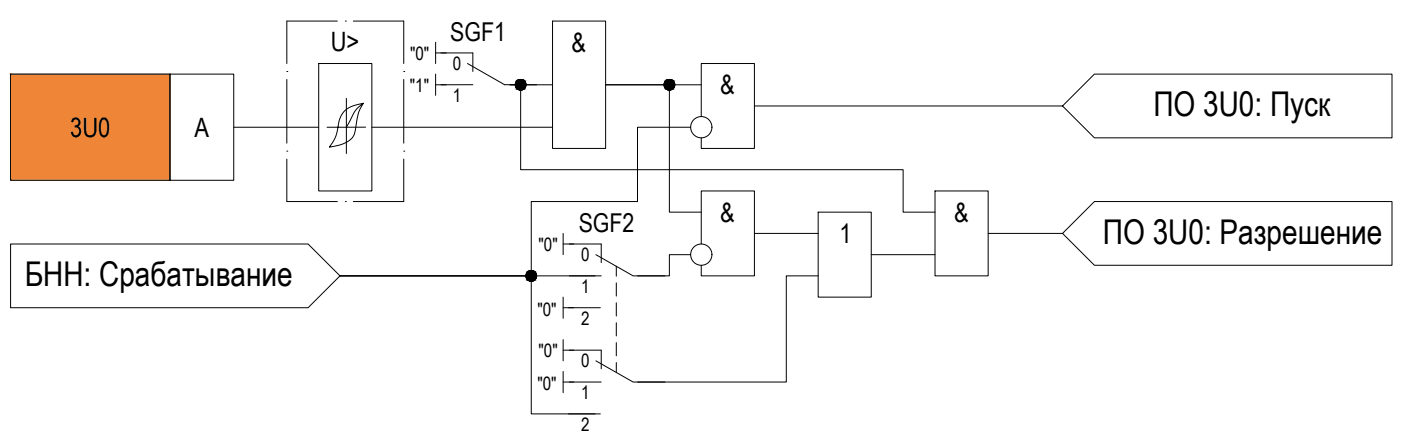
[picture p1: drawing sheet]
<svg xmlns="http://www.w3.org/2000/svg" width="744mm" height="233mm" viewBox="0 0 744 233" stroke-linecap="round" stroke-linejoin="round" font-family="sans-serif">
<!-- layer: 0 -->
<g fill="none" stroke="#000" stroke-width=".53">
<path d="M293 11h29v68h-29zM6 39h84v57h-84zM90 39h34v57h-34zM169 34h29v67h-29zM231 22v12M231 39v12M231 28h6M581 39h158v34h-158l-17-17zM184 52v30M193 55a30 30 0 0 0-5 15 10 10 0 0 1-8 7l-5 1a30 30 0 0 0 6-15 13 13 0 0 1 12-8l-4 4-5 9h-10M231 45h6M293 45h-22h6v45h203v23h17"/>
<path d="M372 45h-50h34v68h16M401 56h163M124 68h45M194 68h-10M198 68h95M367 68h-28v39h-57v40h-101M372 62v-28h29v45h-29v-6M435 113h28v45h-28zM497 101h28v46h-28zM581 107h158v34h-158l-17-17zM6 130h158l17 17-17 17h-158zM299 124v11"/>
<path d="M299 130h6M367 135h-11v12h-17M372 130v-29h29v46h-29v-6M401 124h34M463 135h34M525 124h39M181 147h101v73h34M181 147h135M299 158v11M327 142v5M327 150v7M435 147h-17v56h-79"/>
<path d="M299 164h20M327 161v7M327 172v7M299 180v12M299 197v12M299 186h6M327 182v7M327 193v5M299 203h6M302 220h17"/>
<circle cx="277" cy="45" r="2.8"/>
<circle cx="356" cy="45" r="2.8"/>
<circle cx="373" cy="68" r="6"/>
<circle cx="373" cy="135" r="6"/>
<circle cx="282" cy="147" r="2.8"/>
</g>
<g fill="none" stroke="#000" stroke-width=".53">
<path d="M179 11h-27v23M183 11h.1M188 11h26v23M152 38h.1M214 38h.1M234 28h17v10M248 34l20 11h17M152 42v34M214 42v34M251 45h-17M152 80h.1M152 85v22h27"/>
<path d="M214 80h.1M214 85v22h-26M183 107h.1M302 130h17v10M317 135l19 12h17M302 147h17M302 186h17v10M317 192l19 11h17M302 203h17"/>
</g>
<!-- layer: 0 -->
<path d="M6 39l84 57v-57zM6 39l84 57h-84z" fill="#ef8637" stroke="#ef8637" stroke-width=".53"/>
<g fill="#000" stroke="#000" stroke-width=".53">
<path d="M276 48h1zM276 42h1zM355 48h1zM355 42h1zM282 149h1z"/>
<path d="M276 48h1zM276 48h1z"/>
<path d="M276 42h1zM276 42h1z"/>
<path d="M276 42h1zM276 42h1z"/>
<path d="M276 42h2zM275 42h3z"/>
<path d="M276 48h1zM276 48h1z"/>
<path d="M275 42l3 1zM275 43h3z"/>
<path d="M275 48h3zM275 48h2z"/>
<path d="M275 43h3zM275 43h3z"/>
<path d="M275 47h3zM275 47l3 1z"/>
<path d="M275 43h3zM275 43h3z"/>
<path d="M275 47h3zM275 47h3z"/>
<path d="M275 43h4zM275 43h4z"/>
<path d="M275 47h3zM275 47h3z"/>
<path d="M275 43h4zM274 43h5z"/>
<path d="M275 47h4zM275 47h3z"/>
<path d="M274 43l5 1zM274 43l5 1z"/>
<path d="M274 47h5zM274 47h5z"/>
<path d="M274 44h5zM274 44h5z"/>
<path d="M274 47h5zM274 47h5z"/>
<path d="M274 44h5zM274 44h5z"/>
<path d="M274 46h5zM274 46l5 1z"/>
<path d="M274 44h5zM274 44h5z"/>
<path d="M274 46h5zM274 46h5z"/>
<path d="M274 44l5 1zM274 44l5 1z"/>
<path d="M274 46h5zM274 46h5z"/>
<path d="M274 45h5zM274 45h5z"/>
<path d="M274 46h5zM274 46h5z"/>
<path d="M274 45h5zM274 45h5z"/>
<path d="M274 45h5zM274 45h5z"/>
<path d="M274 45h5zM274 45l5 1z"/>
<path d="M355 48h1zM355 48h1z"/>
<path d="M355 42h1zM355 42h1z"/>
<path d="M355 42h1zM355 42h1z"/>
<path d="M355 42h2zM354 42h3z"/>
<path d="M355 48h1zM355 48h1z"/>
<path d="M354 42l3 1zM354 43h3z"/>
<path d="M354 48h3zM354 48h2z"/>
<path d="M354 43h3zM354 43h3z"/>
<path d="M354 47h3zM354 47l3 1z"/>
<path d="M354 43h3zM354 43h3z"/>
<path d="M354 47h3zM354 47h3z"/>
<path d="M354 43h4zM354 43h4z"/>
<path d="M354 47h3zM354 47h3z"/>
<path d="M354 43h4zM354 43h4z"/>
<path d="M354 47h4zM354 47h3z"/>
<path d="M353 43l5 1zM353 43l5 1z"/>
<path d="M353 47h5zM353 47h5z"/>
<path d="M353 44h5zM353 44h5z"/>
<path d="M353 47h5zM353 47h5z"/>
<path d="M353 44h5zM353 44h5z"/>
<path d="M353 46h5zM353 46l5 1z"/>
<path d="M353 44h5zM353 44h5z"/>
<path d="M353 46h5zM353 46h5z"/>
<path d="M353 44l5 1zM353 44l5 1z"/>
<path d="M353 46h5zM353 46h5z"/>
<path d="M353 45h5zM353 45h5z"/>
<path d="M353 45h5zM353 45h5z"/>
<path d="M353 45l5 1zM353 45l5 1z"/>
<path d="M353 46h5zM353 46h5z"/>
<path d="M353 45h5zM353 45h5z"/>
<path d="M282 144h1zM282 144h1z"/>
<path d="M282 144h1zM281 144h2z"/>
<path d="M281 144h2zM281 144h2z"/>
<path d="M281 149h2zM281 149h2z"/>
<path d="M281 144h3zM281 144h3z"/>
<path d="M281 149h2zM281 149h2z"/>
<path d="M281 144h3zM281 144h3z"/>
<path d="M281 149h3zM281 149h2z"/>
<path d="M281 144l3 1zM280 145h4z"/>
<path d="M281 149h3zM281 149h3z"/>
<path d="M280 145h4zM280 145h4z"/>
<path d="M280 149h4zM280 149h4z"/>
<path d="M280 145h4zM280 145h4z"/>
<path d="M280 149h4zM280 149h4z"/>
<path d="M280 145h5zM280 145h5z"/>
<path d="M280 148h4zM280 148l4 1z"/>
<path d="M280 145h5zM280 145h5z"/>
<path d="M280 148h5zM280 148h4z"/>
<path d="M280 145l5 1zM280 145l5 1z"/>
<path d="M280 148h5zM280 148h5z"/>
<path d="M280 146h5zM280 146h5z"/>
<path d="M280 148h5zM280 148h5z"/>
<path d="M279 146h6zM279 146h6z"/>
<path d="M279 147h6zM279 147l6 1z"/>
<path d="M279 146h6zM279 146h6z"/>
<path d="M279 147h6zM279 147h6z"/>
<path d="M279 146l6 1zM279 146l6 1z"/>
<path d="M279 147h6zM279 147h6z"/>
<path d="M279 147h6zM279 147h6z"/>
</g>
<g font-size="18.1">
<text x="613" y="62">ПО 3U0: Пуск</text>
<text x="586" y="130">ПО 3U0: Разрешение</text>
<text x="13" y="152">БНН: Срабатывание</text>
</g>
<g font-size="14.2">
<text x="176" y="27">U&gt;</text>
<text x="304" y="27">&amp;</text>
<text x="383" y="50">&amp;</text>
<text x="37" y="73">3U0</text>
<text x="103" y="73">А</text>
<text x="383" y="118">&amp;</text>
<text x="507" y="118">&amp;</text>
<text x="446" y="129">1</text>
</g>
<g font-size="13.8">
<text x="239" y="22">SGF1</text>
<text x="307" y="123">SGF2</text>
</g>
<g font-size="9.9">
<text x="218" y="32">&quot;0&quot;</text>
<text x="240" y="37">0</text>
<text x="218" y="49">&quot;1&quot;</text>
<text x="240" y="54">1</text>
<text x="286" y="133">&quot;0&quot;</text>
<text x="309" y="139">0</text>
<text x="309" y="156">1</text>
<text x="285" y="168">&quot;0&quot;</text>
<text x="309" y="173">2</text>
<text x="286" y="190">&quot;0&quot;</text>
<text x="309" y="195">0</text>
<text x="285" y="207">&quot;0&quot;</text>
<text x="309" y="212">1</text>
<text x="309" y="229">2</text>
</g>
</svg>
